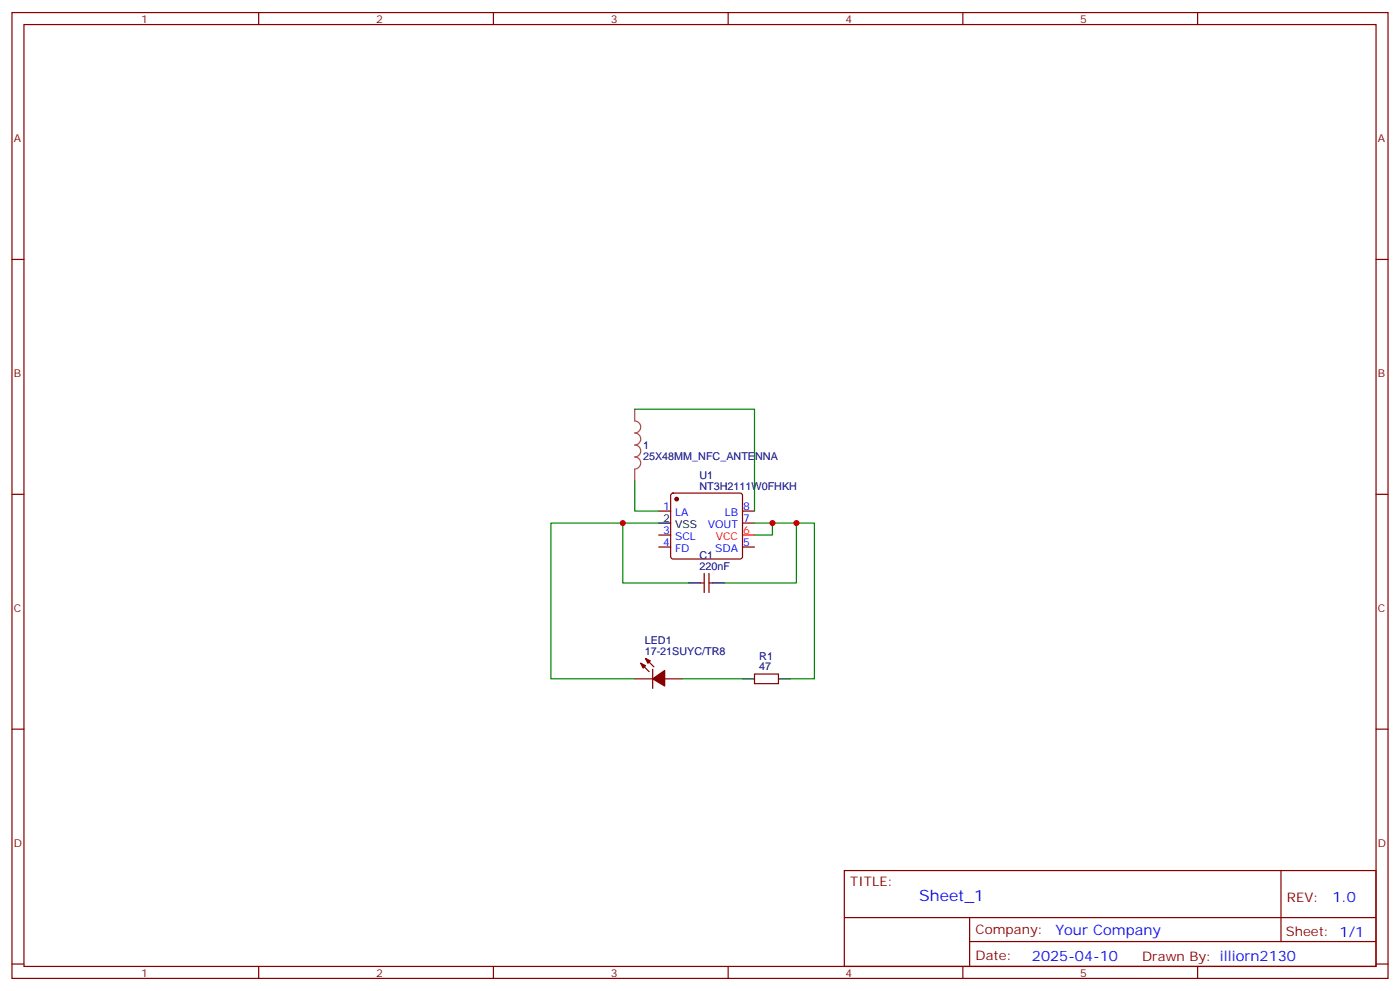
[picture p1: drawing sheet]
<svg xmlns="http://www.w3.org/2000/svg" width="412mm" height="292mm" viewBox="0 0 412 292" stroke-linecap="round" stroke-linejoin="round" font-family="sans-serif">
<g fill="none" stroke="#870000" stroke-width=".35">
<path d="M3.5 3.7h405.4v284.3h-405.4zM7.1 7.2h398.2v277.3h-398.2zM76.2 3.7v3.5M145.3 3.7v3.5M214.5 3.7v3.5M283.6 3.7v3.5M352.8 3.7v3.5M3.5 76.4h3.6M405.3 76.4h3.6M3.5 145.5h3.6M194 150.5h3.6M194 157.5h3.6"/>
<path d="M197.8 145.4l.5-.2h19.7l.5 .2 .2 .5v18l-.2 .5-.5 .2h-19.7l-.5-.3-.2-.4v-18zM218.7 150.5h3.5M218.7 154h3.5M405.3 145.5h3.6M194 161h3.6M206.4 171.6h1M207.4 168.8v5.6M208.8 168.8v5.6M208.8 171.6h1.1M218.7 161h3.5M187 199.8h5.3M188.7 195.3l2.5 2.4"/>
<path d="M190.1 193.9l2.5 2.4M192.3 197v5.7M195.8 199.8h5.3M222.2 198.4h7.1v2.9h-7.1zM3.5 214.7h3.6M405.3 214.7h3.6M248.7 256.3h156.6v28.2h-156.6zM377.3 256.3v20.9M248.7 270.1h156.5M285.6 277.2h119.6M285.6 270.1v14.2M3.5 283.8h3.6"/>
<path d="M76.2 284.5v3.5M145.3 284.5v3.5M214.5 284.5v3.5M283.6 284.5v3.5M352.8 284.5v3.5M405.3 283.8h3.6"/>
</g>
<path d="M218.7 157.5h3.5" fill="none" stroke="#f00" stroke-width=".35"/>
<path d="M194 154h3.6M202.8 171.6h3.6M209.9 171.6h3.5M218.7 199.8h3.5M229.3 199.8h3.5" fill="none" stroke="#000" stroke-width=".35"/>
<g fill="#870000" stroke="#870000" stroke-width=".35">
<path d="M188.7 195.3l1.4 .7-.7 .7z"/>
<path d="M190.1 193.9l1.5 .7-.7 .7z"/>
<path d="M192.3 199.8l3.5-2.4v4.6z"/>
<circle cx="199.3" cy="146.9" r=".53"/>
</g>
<path d="M187 120.5v3.4a1.76 1.76 0 0 1 1.7 1.8 1.76 1.76 0 0 1-1.7 1.8 1.76 1.76 0 0 1 1.7 1.7 1.76 1.76 0 0 1-1.7 1.8 1.76 1.76 0 0 1 1.7 1.8 1.76 1.76 0 0 1-1.7 1.7 1.76 1.76 0 0 1 1.7 1.8 1.76 1.76 0 0 1-1.7 1.8M187 138.2v3.4" fill="none" stroke="#a64a4a" stroke-width=".35"/>
<path d="M187 120.5h35.2v30M183.4 154h-21.1v45.8h24.7M187 141.6v8.9h7M194 154h-10.6v17.6h19.4M222.2 157.5h5.3v-3.5h7.1v17.6h-21.2M222.2 154h5.3M234.6 154h5.3v45.8h-7.1M201.1 199.8h17.6" fill="none" stroke="#008700" stroke-width=".35"/>
<g fill="#c00">
<circle cx="183.4" cy="154" r=".88"/>
<circle cx="234.6" cy="154" r=".88"/>
<circle cx="227.5" cy="154" r=".88"/>
</g>
<text font-size="4.6" fill="#00f" x="270.8" y="265.3">Sheet_1</text>
<g font-size="4.2" fill="#00f">
<text x="392.5" y="265.6">1.0</text>
<text x="310.9" y="275.1">Your Company</text>
<text x="304" y="282.9">2025-04-10</text>
</g>
<g font-size="3.9" fill="#800">
<text x="250.5" y="260.9">TITLE:</text>
<text x="379.1" y="265.6">REV:</text>
<text x="287.4" y="275.1">Company:</text>
<text x="378.7" y="275.7">Sheet: 1/1</text>
<text x="287.4" y="282.8">Date:</text>
<text x="336.4" y="282.8">Drawn By: illiorn2130</text>
</g>
<g font-size="3.2" fill="#800">
<text x="41.6" y="6.7">1</text>
<text x="110.8" y="6.7">2</text>
<text x="179.9" y="6.7">3</text>
<text x="249.1" y="6.7">4</text>
<text x="318.2" y="6.7">5</text>
<text x="4.1" y="41.8">A</text>
<text x="405.9" y="41.8">A</text>
<text x="4.1" y="110.9">B</text>
<text x="405.9" y="110.9">B</text>
<text x="4.1" y="180.1">C</text>
<text x="405.9" y="180.1">C</text>
<text x="4.1" y="249.2">D</text>
<text x="405.9" y="249.2">D</text>
<text x="41.6" y="287.5">1</text>
<text x="110.8" y="287.5">2</text>
<text x="179.9" y="287.5">3</text>
<text x="249.1" y="287.5">4</text>
<text x="318.2" y="287.5">5</text>
</g>
<g font-size="3.2" fill="#000080">
<text x="189.4" y="135.4">25X48MM_NFC_ANTENNA</text>
<text x="189.4" y="132.2">1</text>
<text x="206" y="140.9">U1</text>
<text x="206" y="144.1">NT3H2111W0FHKH</text>
<text x="206" y="167.7">220nF</text>
<text x="206" y="164.6">C1</text>
<text x="189.9" y="189.6">LED1</text>
<text x="189.9" y="192.8">17-21SUYC/TR8</text>
<text x="223.7" y="197.4">47</text>
<text x="223.7" y="194.2">R1</text>
</g>
<g font-size="3.2">
<text x="195.4" y="153.6">2</text>
<text x="198.9" y="155.4">VSS</text>
</g>
<g font-size="3.2" fill="#00f">
<text x="195.4" y="150.1">1</text>
<text x="198.9" y="151.9">LA</text>
<text x="208.5" y="155.4">VOUT</text>
<text x="213.5" y="151.9">LB</text>
<text x="218.9" y="150.1">8</text>
<text x="218.9" y="153.6">7</text>
<text x="195.4" y="160.7">4</text>
<text x="195.4" y="157.2">3</text>
<text x="198.9" y="158.9">SCL</text>
<text x="218.9" y="160.7">5</text>
<text x="198.9" y="162.5">FD</text>
<text x="210.6" y="162.5">SDA</text>
</g>
<g font-size="3.2" fill="#f00">
<text x="210.8" y="158.9">VCC</text>
<text x="218.9" y="157.2">6</text>
</g>
</svg>
